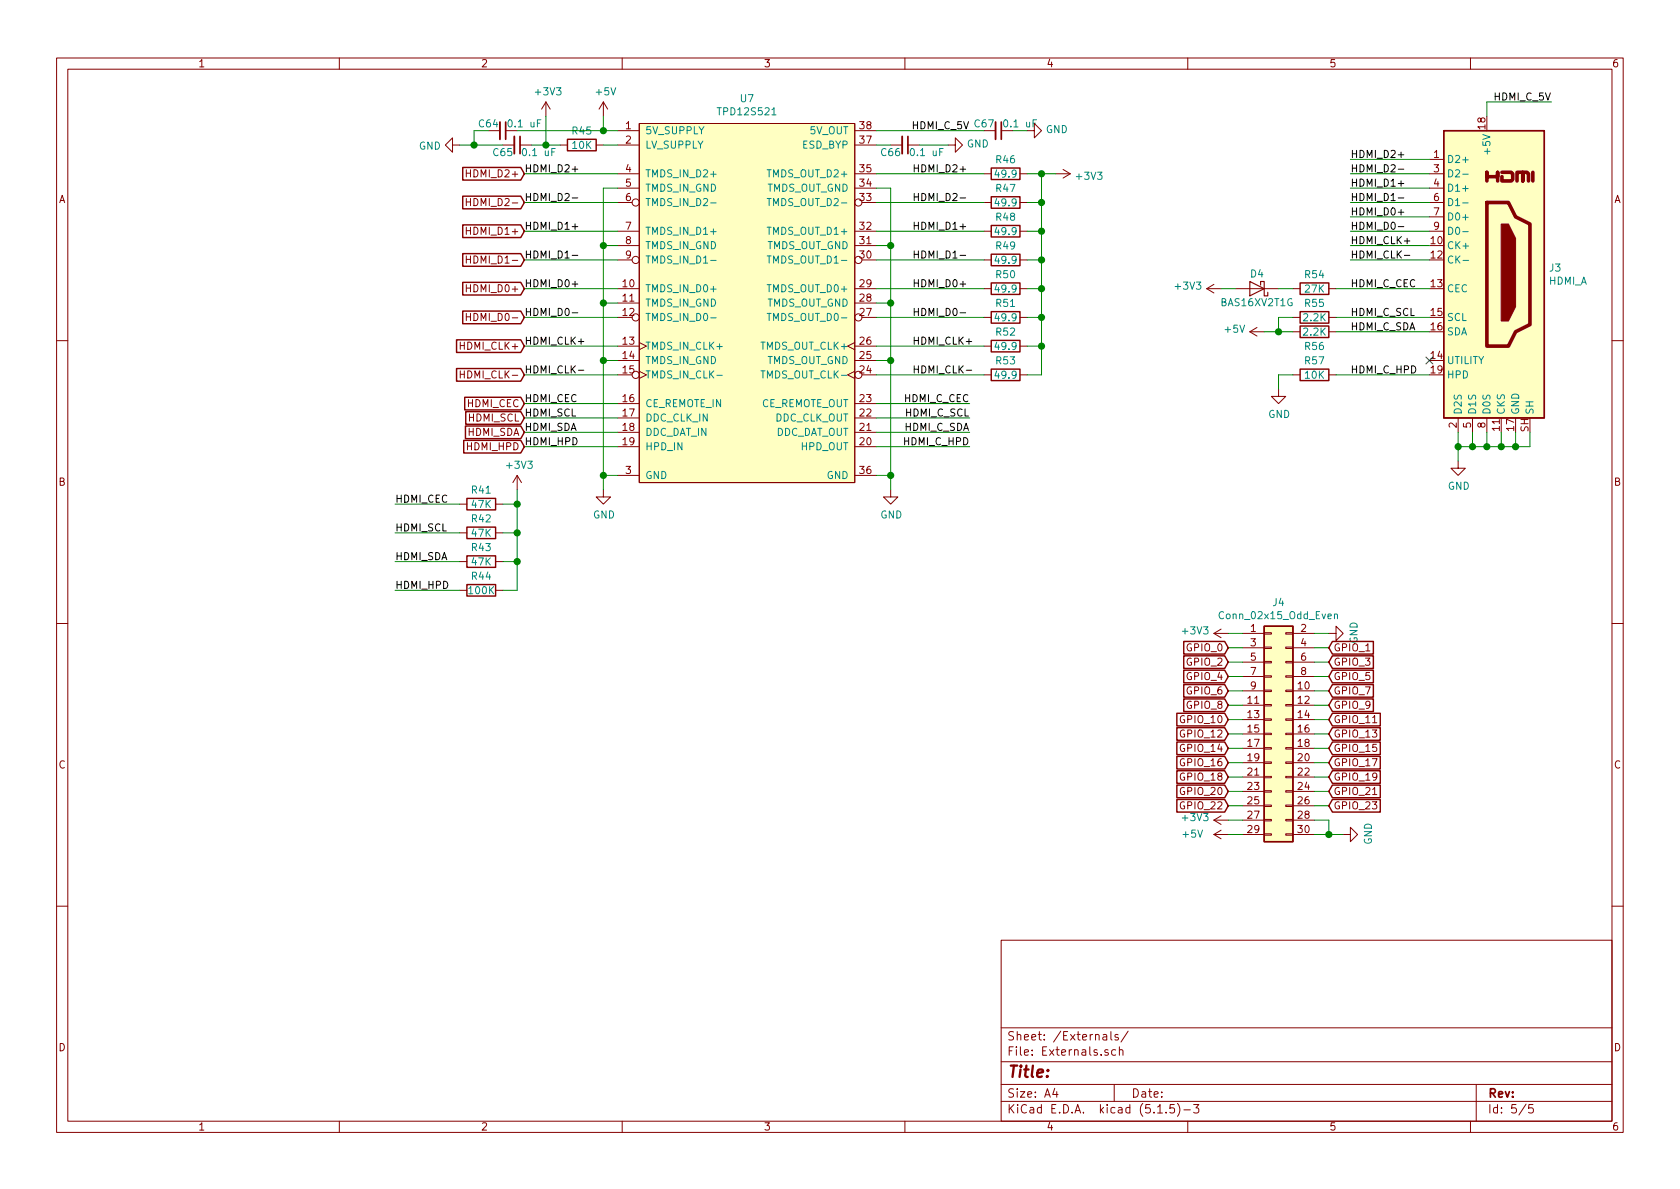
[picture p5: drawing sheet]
EESchema Schematic File Version 4
EELAYER 30 0
EELAYER END
$Descr A4 11693 8268
encoding utf-8
Sheet 5 5
Title ""
Date ""
Rev ""
Comp ""
Comment1 ""
Comment2 ""
Comment3 ""
Comment4 ""
$EndDescr
$Comp
L Connector:HDMI_A J3
U 1 1
P 10350 1900
F 0 "J3" H 10780 1946 50  0000 L CNN
F 1 "HDMI_A" H 10780 1855 50  0000 L CNN
F 2 "my_parts:hdmi_type_a_10029449-111RLF" H 10375 1900 50  0001 C CNN
F 3 "https://en.wikipedia.org/wiki/HDMI" H 10375 1900 50  0001 C CNN
	1    10350 1900
	1    0    0    -1  
$EndComp
$Comp
L my_parts:TPD12S521 U7
U 1 1
P 5200 2100
F 0 "U7" H 5200 3525 50  0000 C CNN
F 1 "TPD12S521" H 5200 3434 50  0000 C CNN
F 2 "Package_SO:TSSOP-38_4.4x9.7mm_P0.5mm" H 5200 2100 50  0001 C CNN
F 3 "" H 5200 2100 50  0001 C CNN
	1    5200 2100
	1    0    0    -1  
$EndComp
Text Label 9400 1100 0    50   ~ 0
HDMI_D2+
Text Label 9400 1200 0    50   ~ 0
HDMI_D2-
Text Label 9400 1300 0    50   ~ 0
HDMI_D1+
Text Label 9400 1400 0    50   ~ 0
HDMI_D1-
Text Label 9400 1500 0    50   ~ 0
HDMI_D0+
Text Label 9400 1600 0    50   ~ 0
HDMI_D0-
Text Label 9400 1700 0    50   ~ 0
HDMI_CLK+
Text Label 9400 1800 0    50   ~ 0
HDMI_CLK-
Text Label 9400 2000 0    50   ~ 0
HDMI_C_CEC
Text Label 9400 2200 0    50   ~ 0
HDMI_C_SCL
Text Label 9400 2300 0    50   ~ 0
HDMI_C_SDA
Text Label 9400 2600 0    50   ~ 0
HDMI_C_HPD
Wire Wire Line
	9400 1100 9950 1100
Wire Wire Line
	9400 1200 9950 1200
Wire Wire Line
	9400 1300 9950 1300
Wire Wire Line
	9400 1400 9950 1400
Wire Wire Line
	9400 1500 9950 1500
Wire Wire Line
	9400 1600 9950 1600
Wire Wire Line
	9400 1700 9950 1700
Wire Wire Line
	9400 1800 9950 1800
Text Label 6750 2900 2    50   ~ 0
HDMI_C_SCL
Text Label 6750 3000 2    50   ~ 0
HDMI_C_SDA
Text Label 6750 3100 2    50   ~ 0
HDMI_C_HPD
Text Label 6750 2800 2    50   ~ 0
HDMI_C_CEC
$Comp
L power:GND #PWR0106
U 1 1
P 6200 3400
F 0 "#PWR0106" H 6200 3150 50  0001 C CNN
F 1 "GND" H 6205 3227 50  0000 C CNN
F 2 "" H 6200 3400 50  0001 C CNN
F 3 "" H 6200 3400 50  0001 C CNN
	1    6200 3400
	1    0    0    -1  
$EndComp
Wire Wire Line
	6200 3400 6200 3300
Wire Wire Line
	6200 3300 6100 3300
Wire Wire Line
	6200 3300 6200 2500
Wire Wire Line
	6200 2100 6100 2100
Connection ~ 6200 3300
Wire Wire Line
	6200 2100 6200 1700
Wire Wire Line
	6200 1700 6100 1700
Connection ~ 6200 2100
Wire Wire Line
	6200 1700 6200 1300
Wire Wire Line
	6200 1300 6100 1300
Connection ~ 6200 1700
Wire Wire Line
	6200 2500 6100 2500
Connection ~ 6200 2500
Wire Wire Line
	6200 2500 6200 2100
Wire Wire Line
	6100 3100 6750 3100
Wire Wire Line
	6100 3000 6750 3000
Wire Wire Line
	6100 2900 6750 2900
Wire Wire Line
	6100 2800 6750 2800
NoConn ~ 9950 2500
$Comp
L Device:R R57
U 1 1
P 9150 2600
F 0 "R57" V 9050 2600 50  0000 C CNN
F 1 "10K" V 9150 2600 50  0000 C CNN
F 2 "Resistor_SMD:R_0402_1005Metric" V 9080 2600 50  0001 C CNN
F 3 "~" H 9150 2600 50  0001 C CNN
	1    9150 2600
	0    1    1    0   
$EndComp
Wire Wire Line
	9300 2600 9950 2600
$Comp
L power:GND #PWR0107
U 1 1
P 10150 3200
F 0 "#PWR0107" H 10150 2950 50  0001 C CNN
F 1 "GND" H 10155 3027 50  0000 C CNN
F 2 "" H 10150 3200 50  0001 C CNN
F 3 "" H 10150 3200 50  0001 C CNN
	1    10150 3200
	1    0    0    -1  
$EndComp
Wire Wire Line
	10150 3000 10150 3100
Wire Wire Line
	10550 3000 10550 3100
Wire Wire Line
	10550 3100 10450 3100
Connection ~ 10150 3100
Wire Wire Line
	10150 3100 10150 3200
Wire Wire Line
	10250 3000 10250 3100
Connection ~ 10250 3100
Wire Wire Line
	10250 3100 10150 3100
Wire Wire Line
	10350 3000 10350 3100
Connection ~ 10350 3100
Wire Wire Line
	10350 3100 10250 3100
Wire Wire Line
	10450 3000 10450 3100
Connection ~ 10450 3100
Wire Wire Line
	10450 3100 10350 3100
$Comp
L power:GND #PWR0108
U 1 1
P 8900 2700
F 0 "#PWR0108" H 8900 2450 50  0001 C CNN
F 1 "GND" H 8905 2527 50  0000 C CNN
F 2 "" H 8900 2700 50  0001 C CNN
F 3 "" H 8900 2700 50  0001 C CNN
	1    8900 2700
	1    0    0    -1  
$EndComp
Wire Wire Line
	9000 2600 8900 2600
Wire Wire Line
	8900 2600 8900 2700
$Comp
L Device:R R56
U 1 1
P 9150 2300
F 0 "R56" V 9250 2300 50  0000 C CNN
F 1 "2.2K" V 9150 2300 50  0000 C CNN
F 2 "Resistor_SMD:R_0402_1005Metric" V 9080 2300 50  0001 C CNN
F 3 "~" H 9150 2300 50  0001 C CNN
	1    9150 2300
	0    1    1    0   
$EndComp
$Comp
L Device:R R55
U 1 1
P 9150 2200
F 0 "R55" V 9050 2200 50  0000 C CNN
F 1 "2.2K" V 9150 2200 50  0000 C CNN
F 2 "Resistor_SMD:R_0402_1005Metric" V 9080 2200 50  0001 C CNN
F 3 "~" H 9150 2200 50  0001 C CNN
	1    9150 2200
	0    1    1    0   
$EndComp
$Comp
L Device:R R46
U 1 1
P 7000 1200
F 0 "R46" V 6900 1200 50  0000 C CNN
F 1 "49.9" V 7000 1200 50  0000 C CNN
F 2 "Resistor_SMD:R_0402_1005Metric" V 6930 1200 50  0001 C CNN
F 3 "~" H 7000 1200 50  0001 C CNN
	1    7000 1200
	0    1    1    0   
$EndComp
$Comp
L Device:R R47
U 1 1
P 7000 1400
F 0 "R47" V 6900 1400 50  0000 C CNN
F 1 "49.9" V 7000 1400 50  0000 C CNN
F 2 "Resistor_SMD:R_0402_1005Metric" V 6930 1400 50  0001 C CNN
F 3 "~" H 7000 1400 50  0001 C CNN
	1    7000 1400
	0    1    1    0   
$EndComp
$Comp
L Device:R R48
U 1 1
P 7000 1600
F 0 "R48" V 6900 1600 50  0000 C CNN
F 1 "49.9" V 7000 1600 50  0000 C CNN
F 2 "Resistor_SMD:R_0402_1005Metric" V 6930 1600 50  0001 C CNN
F 3 "~" H 7000 1600 50  0001 C CNN
	1    7000 1600
	0    1    1    0   
$EndComp
$Comp
L Device:R R49
U 1 1
P 7000 1800
F 0 "R49" V 6900 1800 50  0000 C CNN
F 1 "49.9" V 7000 1800 50  0000 C CNN
F 2 "Resistor_SMD:R_0402_1005Metric" V 6930 1800 50  0001 C CNN
F 3 "~" H 7000 1800 50  0001 C CNN
	1    7000 1800
	0    1    1    0   
$EndComp
$Comp
L Device:R R50
U 1 1
P 7000 2000
F 0 "R50" V 6900 2000 50  0000 C CNN
F 1 "49.9" V 7000 2000 50  0000 C CNN
F 2 "Resistor_SMD:R_0402_1005Metric" V 6930 2000 50  0001 C CNN
F 3 "~" H 7000 2000 50  0001 C CNN
	1    7000 2000
	0    1    1    0   
$EndComp
$Comp
L Device:R R51
U 1 1
P 7000 2200
F 0 "R51" V 6900 2200 50  0000 C CNN
F 1 "49.9" V 7000 2200 50  0000 C CNN
F 2 "Resistor_SMD:R_0402_1005Metric" V 6930 2200 50  0001 C CNN
F 3 "~" H 7000 2200 50  0001 C CNN
	1    7000 2200
	0    1    1    0   
$EndComp
$Comp
L Device:R R52
U 1 1
P 7000 2400
F 0 "R52" V 6900 2400 50  0000 C CNN
F 1 "49.9" V 7000 2400 50  0000 C CNN
F 2 "Resistor_SMD:R_0402_1005Metric" V 6930 2400 50  0001 C CNN
F 3 "~" H 7000 2400 50  0001 C CNN
	1    7000 2400
	0    1    1    0   
$EndComp
$Comp
L Device:R R53
U 1 1
P 7000 2600
F 0 "R53" V 6900 2600 50  0000 C CNN
F 1 "49.9" V 7000 2600 50  0000 C CNN
F 2 "Resistor_SMD:R_0402_1005Metric" V 6930 2600 50  0001 C CNN
F 3 "~" H 7000 2600 50  0001 C CNN
	1    7000 2600
	0    1    1    0   
$EndComp
$Comp
L power:+5V #PWR0109
U 1 1
P 4200 800
F 0 "#PWR0109" H 4200 650 50  0001 C CNN
F 1 "+5V" H 4215 973 50  0000 C CNN
F 2 "" H 4200 800 50  0001 C CNN
F 3 "" H 4200 800 50  0001 C CNN
	1    4200 800 
	1    0    0    -1  
$EndComp
Wire Wire Line
	4300 900  4200 900 
Wire Wire Line
	4200 900  4200 800 
Text Label 6750 900  2    50   ~ 0
HDMI_C_5V
Text Label 10800 700  2    50   ~ 0
HDMI_C_5V
Wire Wire Line
	10800 700  10350 700 
Wire Wire Line
	10350 700  10350 800 
$Comp
L power:+3V3 #PWR0110
U 1 1
P 7350 1200
F 0 "#PWR0110" H 7350 1050 50  0001 C CNN
F 1 "+3V3" V 7365 1328 50  0000 L CNN
F 2 "" H 7350 1200 50  0001 C CNN
F 3 "" H 7350 1200 50  0001 C CNN
	1    7350 1200
	0    1    1    0   
$EndComp
$Comp
L power:+3V3 #PWR0111
U 1 1
P 3800 800
F 0 "#PWR0111" H 3800 650 50  0001 C CNN
F 1 "+3V3" H 3815 973 50  0000 C CNN
F 2 "" H 3800 800 50  0001 C CNN
F 3 "" H 3800 800 50  0001 C CNN
	1    3800 800 
	1    0    0    -1  
$EndComp
$Comp
L Device:R R45
U 1 1
P 4050 1000
F 0 "R45" V 3950 1000 50  0000 C CNN
F 1 "10K" V 4050 1000 50  0000 C CNN
F 2 "Resistor_SMD:R_0402_1005Metric" V 3980 1000 50  0001 C CNN
F 3 "~" H 4050 1000 50  0001 C CNN
	1    4050 1000
	0    1    1    0   
$EndComp
$Comp
L Device:C_Small C64
U 1 1
P 3500 900
F 0 "C64" V 3450 800 50  0000 C CNN
F 1 "0.1 uF" V 3450 1050 50  0000 C CNN
F 2 "Capacitor_SMD:C_0402_1005Metric" H 3500 900 50  0001 C CNN
F 3 "~" H 3500 900 50  0001 C CNN
	1    3500 900 
	0    1    1    0   
$EndComp
$Comp
L Device:C_Small C65
U 1 1
P 3600 1000
F 0 "C65" V 3650 900 50  0000 C CNN
F 1 "0.1 uF" V 3650 1150 50  0000 C CNN
F 2 "Capacitor_SMD:C_0402_1005Metric" H 3600 1000 50  0001 C CNN
F 3 "~" H 3600 1000 50  0001 C CNN
	1    3600 1000
	0    1    1    0   
$EndComp
Wire Wire Line
	4300 1000 4200 1000
Wire Wire Line
	3900 1000 3800 1000
Wire Wire Line
	3800 800  3800 1000
Connection ~ 3800 1000
Wire Wire Line
	3800 1000 3700 1000
Wire Wire Line
	4200 900  3600 900 
Connection ~ 4200 900 
$Comp
L power:GND #PWR0112
U 1 1
P 3200 1000
F 0 "#PWR0112" H 3200 750 50  0001 C CNN
F 1 "GND" V 3205 872 50  0000 R CNN
F 2 "" H 3200 1000 50  0001 C CNN
F 3 "" H 3200 1000 50  0001 C CNN
	1    3200 1000
	0    1    1    0   
$EndComp
Wire Wire Line
	3400 900  3300 900 
Wire Wire Line
	3300 900  3300 1000
Wire Wire Line
	3500 1000 3300 1000
$Comp
L Device:C_Small C66
U 1 1
P 6300 1000
F 0 "C66" V 6350 900 50  0000 C CNN
F 1 "0.1 uF" V 6350 1150 50  0000 C CNN
F 2 "Capacitor_SMD:C_0402_1005Metric" H 6300 1000 50  0001 C CNN
F 3 "~" H 6300 1000 50  0001 C CNN
	1    6300 1000
	0    1    1    0   
$EndComp
$Comp
L power:GND #PWR0113
U 1 1
P 6600 1000
F 0 "#PWR0113" H 6600 750 50  0001 C CNN
F 1 "GND" V 6605 872 50  0000 R CNN
F 2 "" H 6600 1000 50  0001 C CNN
F 3 "" H 6600 1000 50  0001 C CNN
	1    6600 1000
	0    -1   -1   0   
$EndComp
Wire Wire Line
	6200 1000 6100 1000
Wire Wire Line
	6600 1000 6400 1000
$Comp
L Device:C_Small C67
U 1 1
P 6950 900
F 0 "C67" V 6900 800 50  0000 C CNN
F 1 "0.1 uF" V 6900 1050 50  0000 C CNN
F 2 "Capacitor_SMD:C_0402_1005Metric" H 6950 900 50  0001 C CNN
F 3 "~" H 6950 900 50  0001 C CNN
	1    6950 900 
	0    1    1    0   
$EndComp
$Comp
L power:GND #PWR0114
U 1 1
P 7150 900
F 0 "#PWR0114" H 7150 650 50  0001 C CNN
F 1 "GND" V 7155 772 50  0000 R CNN
F 2 "" H 7150 900 50  0001 C CNN
F 3 "" H 7150 900 50  0001 C CNN
	1    7150 900 
	0    -1   -1   0   
$EndComp
Wire Wire Line
	7150 900  7050 900 
Wire Wire Line
	6100 900  6850 900 
Wire Wire Line
	7350 1200 7250 1200
Wire Wire Line
	7150 2600 7250 2600
Wire Wire Line
	7250 2600 7250 2400
Connection ~ 7250 1200
Wire Wire Line
	7250 1200 7150 1200
Wire Wire Line
	7150 1400 7250 1400
Connection ~ 7250 1400
Wire Wire Line
	7250 1400 7250 1200
Wire Wire Line
	7150 1600 7250 1600
Connection ~ 7250 1600
Wire Wire Line
	7250 1600 7250 1400
Wire Wire Line
	7150 1800 7250 1800
Connection ~ 7250 1800
Wire Wire Line
	7250 1800 7250 1600
Wire Wire Line
	7150 2000 7250 2000
Connection ~ 7250 2000
Wire Wire Line
	7250 2000 7250 1800
Wire Wire Line
	7150 2200 7250 2200
Connection ~ 7250 2200
Wire Wire Line
	7250 2200 7250 2000
Wire Wire Line
	7150 2400 7250 2400
Connection ~ 7250 2400
Wire Wire Line
	7250 2400 7250 2200
Wire Wire Line
	6100 1200 6850 1200
Wire Wire Line
	6100 1400 6850 1400
Wire Wire Line
	6100 1600 6850 1600
Wire Wire Line
	6100 1800 6850 1800
Wire Wire Line
	6100 2000 6850 2000
Wire Wire Line
	6100 2200 6850 2200
Wire Wire Line
	6100 2400 6850 2400
Wire Wire Line
	6100 2600 6850 2600
$Comp
L power:GND #PWR0115
U 1 1
P 4200 3400
F 0 "#PWR0115" H 4200 3150 50  0001 C CNN
F 1 "GND" H 4205 3227 50  0000 C CNN
F 2 "" H 4200 3400 50  0001 C CNN
F 3 "" H 4200 3400 50  0001 C CNN
	1    4200 3400
	1    0    0    -1  
$EndComp
Wire Wire Line
	4300 1300 4200 1300
Wire Wire Line
	4200 1300 4200 1700
Wire Wire Line
	4300 1700 4200 1700
Connection ~ 4200 1700
Wire Wire Line
	4200 1700 4200 2100
Wire Wire Line
	4300 2100 4200 2100
Connection ~ 4200 2100
Wire Wire Line
	4200 2100 4200 2500
Wire Wire Line
	4300 2500 4200 2500
Connection ~ 4200 2500
Wire Wire Line
	4200 2500 4200 3300
Wire Wire Line
	4300 3300 4200 3300
Connection ~ 4200 3300
Wire Wire Line
	4200 3300 4200 3400
Wire Wire Line
	3650 2400 4300 2400
Wire Wire Line
	3650 2600 4300 2600
Wire Wire Line
	3650 2200 4300 2200
Wire Wire Line
	3650 2000 4300 2000
Wire Wire Line
	3650 1800 4300 1800
Wire Wire Line
	3650 1600 4300 1600
Wire Wire Line
	3650 1400 4300 1400
Wire Wire Line
	3650 1200 4300 1200
$Comp
L power:+5V #PWR0116
U 1 1
P 8800 2300
F 0 "#PWR0116" H 8800 2150 50  0001 C CNN
F 1 "+5V" V 8815 2428 50  0000 L CNN
F 2 "" H 8800 2300 50  0001 C CNN
F 3 "" H 8800 2300 50  0001 C CNN
	1    8800 2300
	0    -1   -1   0   
$EndComp
Wire Wire Line
	9000 2300 8900 2300
Wire Wire Line
	8900 2300 8900 2200
Wire Wire Line
	8900 2200 9000 2200
Wire Wire Line
	9300 2200 9950 2200
Wire Wire Line
	9300 2300 9950 2300
$Comp
L Device:R R54
U 1 1
P 9150 2000
F 0 "R54" V 9050 2000 50  0000 C CNN
F 1 "27K" V 9150 2000 50  0000 C CNN
F 2 "Resistor_SMD:R_0402_1005Metric" V 9080 2000 50  0001 C CNN
F 3 "~" H 9150 2000 50  0001 C CNN
	1    9150 2000
	0    1    1    0   
$EndComp
Wire Wire Line
	9300 2000 9950 2000
$Comp
L power:+3V3 #PWR0117
U 1 1
P 8500 2000
F 0 "#PWR0117" H 8500 1850 50  0001 C CNN
F 1 "+3V3" V 8515 2128 50  0000 L CNN
F 2 "" H 8500 2000 50  0001 C CNN
F 3 "" H 8500 2000 50  0001 C CNN
	1    8500 2000
	0    -1   -1   0   
$EndComp
Wire Wire Line
	9000 2000 8900 2000
Wire Wire Line
	8600 2000 8500 2000
$Comp
L Device:D_Schottky D4
U 1 1
P 8750 2000
F 0 "D4" H 8750 1900 50  0000 C CNN
F 1 "BAS16XV2T1G" H 8750 2100 50  0000 C CNN
F 2 "Diode_SMD:D_SOD-523" H 8750 2000 50  0001 C CNN
F 3 "~" H 8750 2000 50  0001 C CNN
	1    8750 2000
	-1   0    0    1   
$EndComp
Wire Wire Line
	8800 2300 8900 2300
Connection ~ 8900 2300
Wire Wire Line
	3650 2800 4300 2800
Wire Wire Line
	3650 2900 4300 2900
Wire Wire Line
	3650 3000 4300 3000
Wire Wire Line
	3650 3100 4300 3100
Text Label 3650 1200 0    50   ~ 0
HDMI_D2+
Text Label 3650 1400 0    50   ~ 0
HDMI_D2-
Text Label 3650 1600 0    50   ~ 0
HDMI_D1+
Text Label 3650 1800 0    50   ~ 0
HDMI_D1-
Text Label 3650 2000 0    50   ~ 0
HDMI_D0+
Text Label 3650 2200 0    50   ~ 0
HDMI_D0-
Text Label 3650 2400 0    50   ~ 0
HDMI_CLK+
Text Label 3650 2600 0    50   ~ 0
HDMI_CLK-
Text Label 6350 1200 0    50   ~ 0
HDMI_D2+
Text Label 6350 1400 0    50   ~ 0
HDMI_D2-
Text Label 6350 1600 0    50   ~ 0
HDMI_D1+
Text Label 6350 1800 0    50   ~ 0
HDMI_D1-
Text Label 6350 2000 0    50   ~ 0
HDMI_D0+
Text Label 6350 2200 0    50   ~ 0
HDMI_D0-
Text Label 6350 2400 0    50   ~ 0
HDMI_CLK+
Text Label 6350 2600 0    50   ~ 0
HDMI_CLK-
$Comp
L Device:R R41
U 1 1
P 3350 3500
F 0 "R41" V 3250 3500 50  0000 C CNN
F 1 "47K" V 3350 3500 50  0000 C CNN
F 2 "Resistor_SMD:R_0402_1005Metric" V 3280 3500 50  0001 C CNN
F 3 "~" H 3350 3500 50  0001 C CNN
	1    3350 3500
	0    1    1    0   
$EndComp
Text GLabel 3650 1200 0    50   Input ~ 0
HDMI_D2+
Wire Wire Line
	3300 1000 3200 1000
Connection ~ 3300 1000
Text GLabel 3650 1400 0    50   Input ~ 0
HDMI_D2-
Text GLabel 3650 1600 0    50   Input ~ 0
HDMI_D1+
Text GLabel 3650 1800 0    50   Input ~ 0
HDMI_D1-
Text GLabel 3650 2000 0    50   Input ~ 0
HDMI_D0+
Text GLabel 3650 2200 0    50   Input ~ 0
HDMI_D0-
Text GLabel 3650 2400 0    50   Input ~ 0
HDMI_CLK+
Text GLabel 3650 2600 0    50   Input ~ 0
HDMI_CLK-
Text Label 3650 2800 0    50   ~ 0
HDMI_CEC
Text Label 3650 2900 0    50   ~ 0
HDMI_SCL
Text Label 3650 3000 0    50   ~ 0
HDMI_SDA
Text Label 3650 3100 0    50   ~ 0
HDMI_HPD
Text GLabel 3650 2800 0    50   Input ~ 0
HDMI_CEC
Text GLabel 3650 2900 0    50   Input ~ 0
HDMI_SCL
Text GLabel 3650 3000 0    50   Input ~ 0
HDMI_SDA
Text GLabel 3650 3100 0    50   Input ~ 0
HDMI_HPD
$Comp
L Device:R R42
U 1 1
P 3350 3700
F 0 "R42" V 3250 3700 50  0000 C CNN
F 1 "47K" V 3350 3700 50  0000 C CNN
F 2 "Resistor_SMD:R_0402_1005Metric" V 3280 3700 50  0001 C CNN
F 3 "~" H 3350 3700 50  0001 C CNN
	1    3350 3700
	0    1    1    0   
$EndComp
$Comp
L Device:R R43
U 1 1
P 3350 3900
F 0 "R43" V 3250 3900 50  0000 C CNN
F 1 "47K" V 3350 3900 50  0000 C CNN
F 2 "Resistor_SMD:R_0402_1005Metric" V 3280 3900 50  0001 C CNN
F 3 "~" H 3350 3900 50  0001 C CNN
	1    3350 3900
	0    1    1    0   
$EndComp
$Comp
L Device:R R44
U 1 1
P 3350 4100
F 0 "R44" V 3250 4100 50  0000 C CNN
F 1 "100K" V 3350 4100 50  0000 C CNN
F 2 "Resistor_SMD:R_0402_1005Metric" V 3280 4100 50  0001 C CNN
F 3 "~" H 3350 4100 50  0001 C CNN
	1    3350 4100
	0    1    1    0   
$EndComp
$Comp
L power:+3V3 #PWR0118
U 1 1
P 3600 3400
F 0 "#PWR0118" H 3600 3250 50  0001 C CNN
F 1 "+3V3" H 3615 3573 50  0000 C CNN
F 2 "" H 3600 3400 50  0001 C CNN
F 3 "" H 3600 3400 50  0001 C CNN
	1    3600 3400
	1    0    0    -1  
$EndComp
Wire Wire Line
	3600 3400 3600 3500
Wire Wire Line
	3600 4100 3500 4100
Wire Wire Line
	3500 3900 3600 3900
Connection ~ 3600 3900
Wire Wire Line
	3600 3900 3600 4100
Wire Wire Line
	3500 3700 3600 3700
Connection ~ 3600 3700
Wire Wire Line
	3600 3700 3600 3900
Wire Wire Line
	3500 3500 3600 3500
Connection ~ 3600 3500
Wire Wire Line
	3600 3500 3600 3700
Text Label 2750 3500 0    50   ~ 0
HDMI_CEC
Text Label 2750 3700 0    50   ~ 0
HDMI_SCL
Text Label 2750 3900 0    50   ~ 0
HDMI_SDA
Text Label 2750 4100 0    50   ~ 0
HDMI_HPD
Wire Wire Line
	2750 3500 3200 3500
Wire Wire Line
	2750 3700 3200 3700
Wire Wire Line
	2750 3900 3200 3900
Wire Wire Line
	2750 4100 3200 4100
Wire Wire Line
	10650 3000 10650 3100
Wire Wire Line
	10650 3100 10550 3100
Connection ~ 10550 3100
$Comp
L Connector_Generic:Conn_02x15_Odd_Even J4
U 1 1
P 8850 5100
F 0 "J4" H 8900 6017 50  0000 C CNN
F 1 "Conn_02x15_Odd_Even" H 8900 5926 50  0000 C CNN
F 2 "Connector_PinHeader_2.54mm:PinHeader_2x15_P2.54mm_Vertical" H 8850 5100 50  0001 C CNN
F 3 "~" H 8850 5100 50  0001 C CNN
	1    8850 5100
	1    0    0    -1  
$EndComp
$Comp
L power:GND #PWR089
U 1 1
P 9250 4400
F 0 "#PWR089" H 9250 4150 50  0001 C CNN
F 1 "GND" H 9255 4227 50  0000 C CNN
F 2 "" H 9250 4400 50  0001 C CNN
F 3 "" H 9250 4400 50  0001 C CNN
	1    9250 4400
	0    -1   -1   0   
$EndComp
$Comp
L power:+3V3 #PWR084
U 1 1
P 8550 4400
F 0 "#PWR084" H 8550 4250 50  0001 C CNN
F 1 "+3V3" V 8565 4528 50  0000 L CNN
F 2 "" H 8550 4400 50  0001 C CNN
F 3 "" H 8550 4400 50  0001 C CNN
	1    8550 4400
	0    -1   -1   0   
$EndComp
$Comp
L power:+3V3 #PWR086
U 1 1
P 8550 5700
F 0 "#PWR086" H 8550 5550 50  0001 C CNN
F 1 "+3V3" V 8565 5828 50  0000 L CNN
F 2 "" H 8550 5700 50  0001 C CNN
F 3 "" H 8550 5700 50  0001 C CNN
	1    8550 5700
	0    -1   -1   0   
$EndComp
$Comp
L power:GND #PWR090
U 1 1
P 9350 5800
F 0 "#PWR090" H 9350 5550 50  0001 C CNN
F 1 "GND" H 9355 5627 50  0000 C CNN
F 2 "" H 9350 5800 50  0001 C CNN
F 3 "" H 9350 5800 50  0001 C CNN
	1    9350 5800
	0    -1   -1   0   
$EndComp
$Comp
L power:+5V #PWR088
U 1 1
P 8550 5800
F 0 "#PWR088" H 8550 5650 50  0001 C CNN
F 1 "+5V" V 8550 6050 50  0000 C CNN
F 2 "" H 8550 5800 50  0001 C CNN
F 3 "" H 8550 5800 50  0001 C CNN
	1    8550 5800
	0    -1   -1   0   
$EndComp
Wire Wire Line
	8550 4400 8650 4400
Wire Wire Line
	9150 4400 9250 4400
Wire Wire Line
	9150 5700 9250 5700
Wire Wire Line
	9150 5800 9250 5800
Wire Wire Line
	8550 5700 8650 5700
Wire Wire Line
	8550 5800 8650 5800
Text GLabel 8550 4500 0    50   Input ~ 0
GPIO_0
Text GLabel 9250 4500 2    50   Input ~ 0
GPIO_1
Text GLabel 8550 4600 0    50   Input ~ 0
GPIO_2
Text GLabel 9250 4600 2    50   Input ~ 0
GPIO_3
Text GLabel 8550 4700 0    50   Input ~ 0
GPIO_4
Text GLabel 9250 4700 2    50   Input ~ 0
GPIO_5
Text GLabel 8550 4800 0    50   Input ~ 0
GPIO_6
Text GLabel 9250 4800 2    50   Input ~ 0
GPIO_7
Text GLabel 8550 4900 0    50   Input ~ 0
GPIO_8
Text GLabel 9250 4900 2    50   Input ~ 0
GPIO_9
Text GLabel 8550 5000 0    50   Input ~ 0
GPIO_10
Text GLabel 9250 5000 2    50   Input ~ 0
GPIO_11
Text GLabel 8550 5100 0    50   Input ~ 0
GPIO_12
Text GLabel 9250 5100 2    50   Input ~ 0
GPIO_13
Text GLabel 8550 5200 0    50   Input ~ 0
GPIO_14
Text GLabel 9250 5200 2    50   Input ~ 0
GPIO_15
Text GLabel 8550 5300 0    50   Input ~ 0
GPIO_16
Text GLabel 9250 5300 2    50   Input ~ 0
GPIO_17
Text GLabel 8550 5400 0    50   Input ~ 0
GPIO_18
Text GLabel 9250 5400 2    50   Input ~ 0
GPIO_19
Text GLabel 8550 5500 0    50   Input ~ 0
GPIO_20
Text GLabel 9250 5500 2    50   Input ~ 0
GPIO_21
Text GLabel 8550 5600 0    50   Input ~ 0
GPIO_22
Text GLabel 9250 5600 2    50   Input ~ 0
GPIO_23
Wire Wire Line
	8550 4500 8650 4500
Wire Wire Line
	8550 4600 8650 4600
Wire Wire Line
	8550 4700 8650 4700
Wire Wire Line
	8550 4800 8650 4800
Wire Wire Line
	8550 4900 8650 4900
Wire Wire Line
	8550 5000 8650 5000
Wire Wire Line
	8550 5100 8650 5100
Wire Wire Line
	8550 5200 8650 5200
Wire Wire Line
	8550 5300 8650 5300
Wire Wire Line
	8550 5400 8650 5400
Wire Wire Line
	8550 5500 8650 5500
Wire Wire Line
	8550 5600 8650 5600
Wire Wire Line
	9150 4500 9250 4500
Wire Wire Line
	9150 4600 9250 4600
Wire Wire Line
	9150 4700 9250 4700
Wire Wire Line
	9150 4800 9250 4800
Wire Wire Line
	9150 4900 9250 4900
Wire Wire Line
	9150 5000 9250 5000
Wire Wire Line
	9150 5100 9250 5100
Wire Wire Line
	9150 5200 9250 5200
Wire Wire Line
	9150 5300 9250 5300
Wire Wire Line
	9150 5400 9250 5400
Wire Wire Line
	9150 5500 9250 5500
Wire Wire Line
	9150 5600 9250 5600
Wire Wire Line
	9250 5700 9250 5800
Wire Wire Line
	9350 5800 9250 5800
Connection ~ 9250 5800
$EndSCHEMATC
